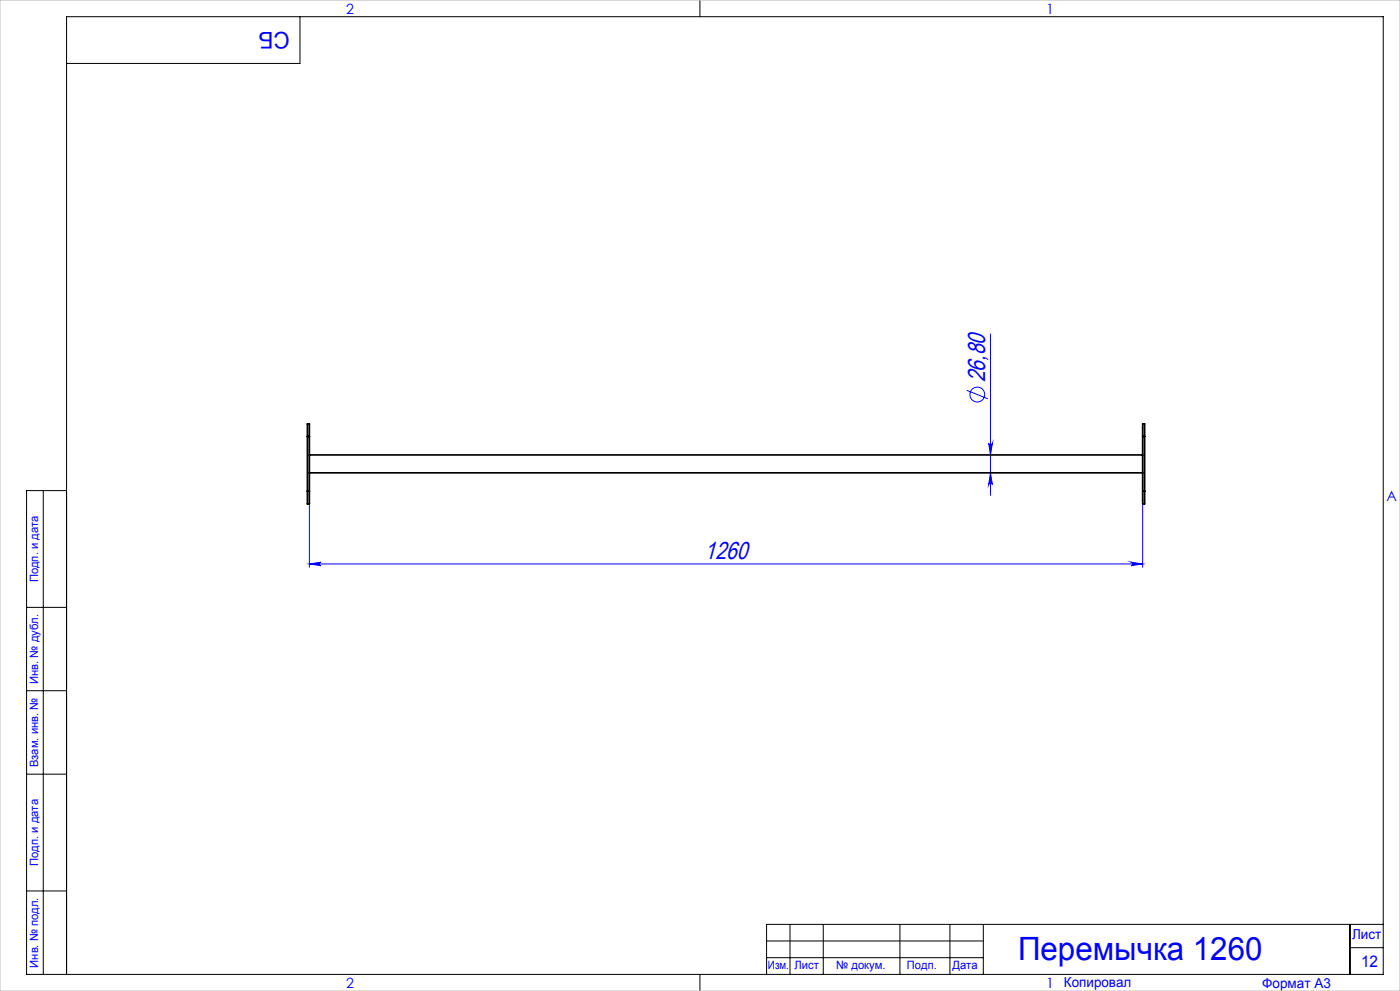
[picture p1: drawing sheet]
<svg xmlns="http://www.w3.org/2000/svg" width="420mm" height="297mm" viewBox="0 0 420 297" stroke-linecap="round" stroke-linejoin="round" font-family="sans-serif">
<g fill="none" stroke="#00f" stroke-width=".3">
<path d="M290 117l6.4 2.5M297.1 100.1v48.3M296.6 132.9a.55 .55 0 0 0 .6 .5 .55 .55 0 0 0 .5-.5l-.6 3.4zM92.8 151v19M297.1 141.7l.6 3.5a.55 .55 0 0 0-.5-.5 .55 .55 0 0 0-.6 .5zM342.8 151v19M92.8 169l3.5-.5a.53 .53 0 0 0-.5 .5 .53 .53 0 0 0 .5 .5zM92.8 169h250M339.3 168.5l3.5 .5-3.5 .5a.53 .53 0 0 0 .5-.5 .53 .53 0 0 0-.5-.5z"/>
<circle cx="293.2" cy="118.3" r="2.23"/>
</g>
<g fill="none" stroke="#000" stroke-width=".3">
<path d="M90 5v14h-70M210 0v5M13 147v145M20 147h-12v145h407v-287h-395v287M8 182h12M8 207h12M8 232h12M8 267h12M237 277v15M247 277v15M270 277v15M285 277v15"/>
<path d="M295 277v15M405 277v15M415 277h-185v15M210 292v5M230 282h65M230 287h65M405 284h10"/>
</g>
<path d="M0 0h420v297h-420z" fill="none" stroke="#c0c0c0" stroke-width=".3"/>
<g fill="#00f">
<path d="M92.8 169l3.5-.5a.53 .53 0 0 0-.5 .5 .53 .53 0 0 0 .5 .5zM339.3 168.5l3.5 .5-3.5 .5a.53 .53 0 0 0 .5-.5 .53 .53 0 0 0-.5-.5z"/>
<path d="M297.1 141.7l.6 3.5a.55 .55 0 0 0-.5-.5 .55 .55 0 0 0-.6 .5zM296.6 132.9a.55 .55 0 0 0 .6 .5 .55 .55 0 0 0 .5-.5l-.6 3.4z"/>
</g>
<g fill="none" stroke="#000" stroke-width=".5">
<path d="M92.2 130.8v-3.8h.6v3.8M92.2 130.8h.6M92.2 130.8v16.4M92.8 136.3h250M92.8 130.8v16.4M342.8 130.8v-3.8h.6v3.8M342.8 130.8h.6M342.8 130.8v16.4M343.4 130.8v16.4M92.2 147.2v3.8h.6v-3.8M92.2 147.2h.6M92.8 141.7h250"/>
<path d="M342.8 147.2v3.8h.6v-3.8M342.8 147.2h.6"/>
</g>
<text font-size="9.6" fill="#00f" x="305.4" y="287.8">Перемычка 1260</text>
<g font-size="7.3" fill="#00f">
<text x="295.6" y="114.6" transform="rotate(-90 295.6 114.6)">26,80</text>
<text x="211.4" y="167.4">1260</text>
</g>
<text font-size="6.9" fill="#00f" x="86.9" y="9.4" transform="rotate(-180 86.9 9.4)">СБ</text>
<text font-size="4.8" fill="#00f" x="408.3" y="289.7">12</text>
<g font-size="4.2" fill="#00f">
<text x="103.8" y="4.2">2</text>
<text x="313.8" y="4.2">1</text>
<text x="415.9" y="150.2">A</text>
<text x="103.8" y="296.2">2</text>
<text x="313.8" y="296.2">1</text>
</g>
<g font-size="4.1" fill="#00f">
<text x="405.6" y="281.5">Лист</text>
<text x="319.2" y="295.9">Копировал</text>
<text x="378.7" y="296">Формат А3</text>
</g>
<g font-size="3.4" fill="#00f">
<text x="11.4" y="174.5" transform="rotate(-90 11.4 174.5)">Подп. и дата</text>
<text x="11.4" y="205" transform="rotate(-90 11.4 205)">Инв. № дубл.</text>
<text x="11.4" y="229.9" transform="rotate(-90 11.4 229.9)">Взам. инв. №</text>
<text x="11.4" y="259.5" transform="rotate(-90 11.4 259.5)">Подп. и дата</text>
<text x="11.4" y="290" transform="rotate(-90 11.4 290)">Инв. № подл.</text>
<text x="230.4" y="290.4">Изм.</text>
<text x="238.3" y="290.4">Лист</text>
<text x="250.9" y="290.4">№ докум.</text>
<text x="272.1" y="290.4">Подп.</text>
<text x="285.7" y="290.5">Дата</text>
</g>
</svg>
